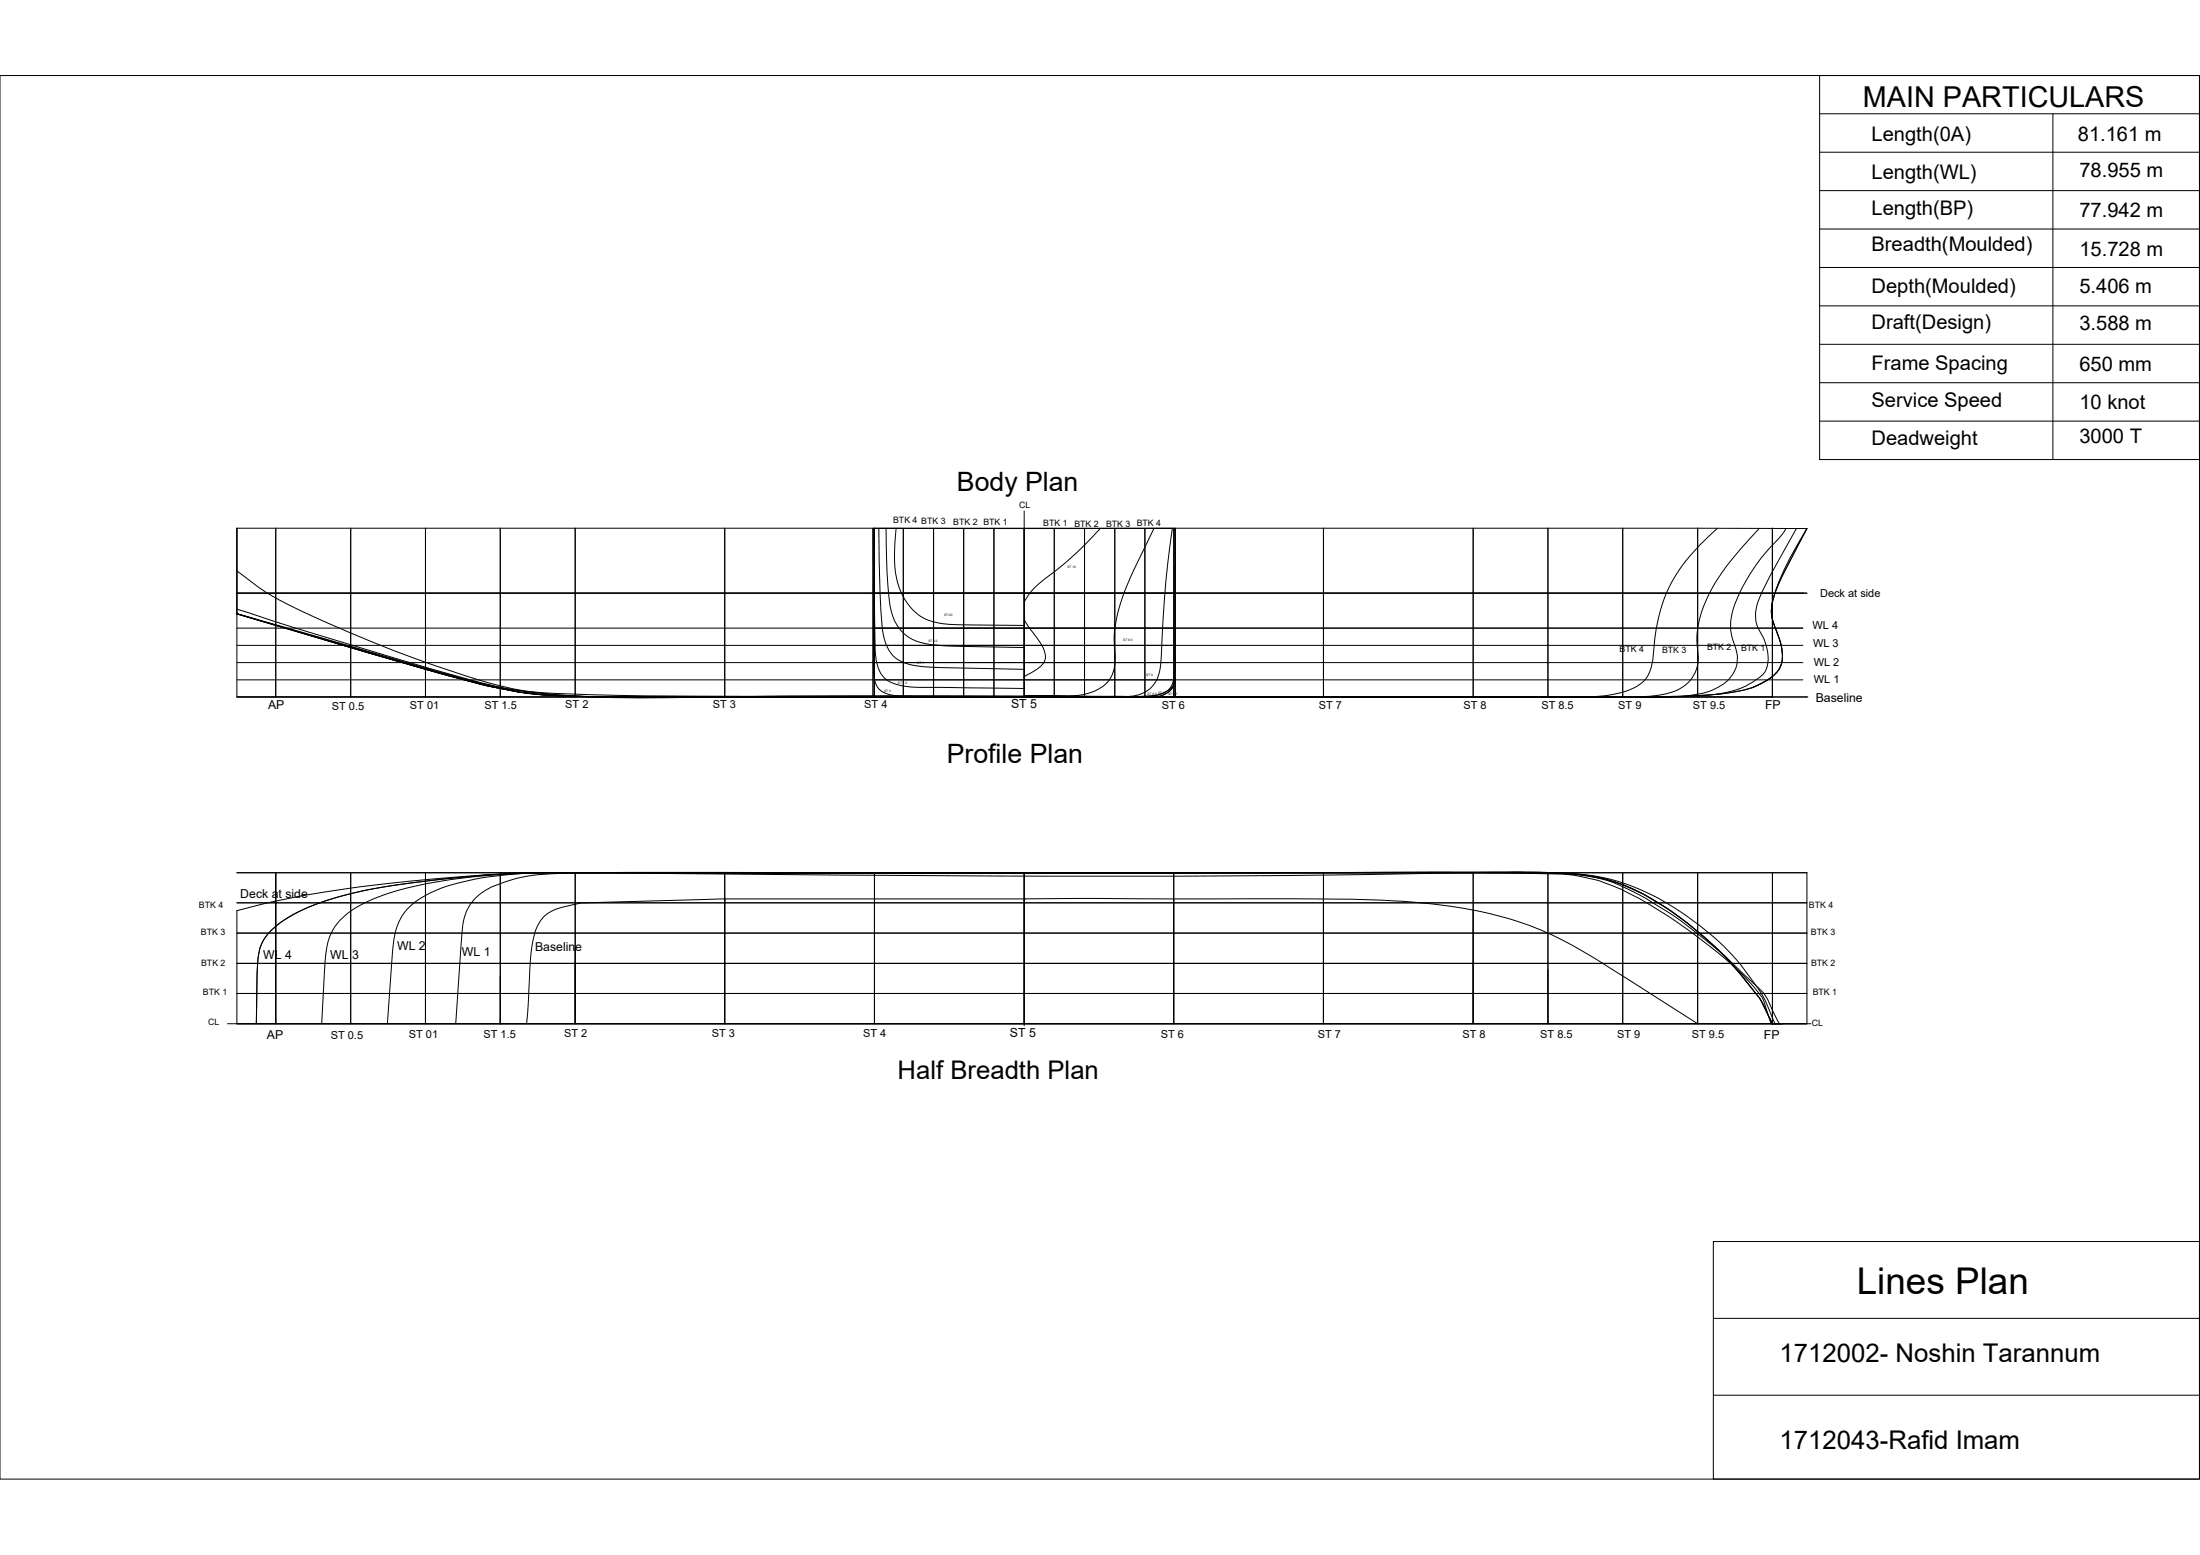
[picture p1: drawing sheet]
<svg xmlns="http://www.w3.org/2000/svg" width="297mm" height="210mm" viewBox="0 0 297 210" stroke-linecap="round" stroke-linejoin="round" font-family="sans-serif">
<!-- layer: 0 -->
<g fill="none" stroke="#000" stroke-width=".14">
<path d="M0 10.2h297v189.5h-297zM245.7 10.2h51.3v51.8h-51.3zM245.7 15.4h51.3v46.6M277.2 15.4v46.6M245.7 36.1h51.3M245.7 30.9h51.3M245.7 25.7h51.3M245.7 20.5h51.3M245.7 51.7h51.3M245.7 46.5h51.3M245.7 41.3h51.3M245.7 56.8h51.3"/>
<path d="M32 71.3v11.6M32 71.3v22.8h212M32 71.3h197.2M37.2 71.3v22.8M47.3 71.3v22.8M57.4 71.3v22.8M67.5 71.3v22.8M77.7 71.3v22.8M97.9 71.3v22.8M117.9 71.3v22.8M117.9 71.3v16.9a9.9 9.9 0 0 0 .4 4.2v.1a2.6 2.6 0 0 0 2.3 1.4l2.8 .1h25.3a52.2 52.2 0 0 0 7.6-.2 2.51 2.51 0 0 0 2.2-2.4l.1-1.3 .1-18.8M118 71.3l.1 14.8a11.3 11.3 0 0 0 .5 4.1 3.6 3.6 0 0 0 3 2.3l2.5 .3 14.2 .1"/>
<path d="M118.1 71.3v22.8M118.7 71.3l.1 8.9 .2 3.3a8.5 8.5 0 0 0 1.1 4.3 4.8 4.8 0 0 0 3.7 2.1l3.4 .2 11.1 .3M119.6 71.3a72.3 72.3 0 0 0 .6 10.8 5.7 5.7 0 0 0 5.4 4.9l2.9 .2 9.8 .2M121 71.3a21.3 21.3 0 0 0 0 6.4 7.8 7.8 0 0 0 4.3 6 12.7 12.7 0 0 0 4.6 .6l8.4 .1M121.7 71.3h-3.8h40.8h-3.8M122 71.3v22.8M126 71.3v22.8M130.1 71.3v22.8M134.2 71.3v22.8M138.3 69v25.1M142.3 71.3v22.8M146.4 71.3v22.8"/>
<path d="M148.6 71.3a52.8 52.8 0 0 1-8.4 7.5l-.9 1-1 1.5M150.5 71.3v22.8M154.6 71.3v22.8M155.8 71.3l-.9 1.9a46.8 46.8 0 0 0-3.9 9.2 14.5 14.5 0 0 0-.4 6.3 4.4 4.4 0 0 1-2.1 4.2 8.6 8.6 0 0 1-5 1h-5.2l15.6 .2a5.5 5.5 0 0 0 4.4-1.4 3.7 3.7 0 0 0 .4-2.2v-19.2M158.3 71.3a171.9 171.9 0 0 0-1.6 18.4 4.2 4.2 0 0 1-2.8 4l-.9 .3-1.2 .1h-13.5M158.5 71.3v22.8M158.7 71.3l-.1 19.9a2.78 2.78 0 0 1-3.3 2.9h-17M158.7 71.3v22.8M178.7 71.3v22.8M198.9 71.3v22.8M209 71.3v22.8M219.1 71.3v22.8"/>
<path d="M229.2 71.3v22.8M229.2 71.3h14.8M231.9 71.3a27.1 27.1 0 0 0-6.5 7.9 25.9 25.9 0 0 0-2.2 9.9 4.4 4.4 0 0 1-3.3 4.1 17.1 17.1 0 0 1-6.3 .9h-117.2a198.5 198.5 0 0 1-20.4-.3 48.4 48.4 0 0 1-13.3-2.6 177.3 177.3 0 0 1-25.1-10.3l-2.2-1.3-3.4-2.5M237.5 71.3a40.1 40.1 0 0 0-6.4 8.2 13 13 0 0 0-1.8 9.1 4.9 4.9 0 0 1-4.3 5.1 37.3 37.3 0 0 1-8 .4h-76a1756.6 1756.6 0 0 0-48.4 0 164.1 164.1 0 0 1-20.7-.6l-3.4-.5a181 181 0 0 1-16.7-4.6l-13.2-4-6.6-2.2M239.3 71.3v22.8M241.1 71.3l-.4 .8a32.2 32.2 0 0 0-4.5 5.5 14.5 14.5 0 0 0-2.5 6.6v.9l.3 1.3a5.2 5.2 0 0 1 .5 3.4 5 5 0 0 1-3.3 3.3 21.8 21.8 0 0 1-7.8 1.1l-8.9-.2-42.5 .1-49.5-.2-21.3 .1a416.7 416.7 0 0 1-30-.7 44.8 44.8 0 0 1-8.6-1.7l-30.6-8.8M242.5 71.3a85 85 0 0 0-5 9.5 4.9 4.9 0 0 0 .5 5.2 5.4 5.4 0 0 1 .3 4.7 10.3 10.3 0 0 1-6.8 3l-3.6 .3-7.2 .1h-118.4a626.4 626.4 0 0 1-25.1-.1 48.7 48.7 0 0 1-11.6-1.5l-9.5-2.6-24.1-7M244 71.3l-3 5.7a13.2 13.2 0 0 0-1.8 5.5 13.7 13.7 0 0 0 1 3.7l.3 1.2a3.7 3.7 0 0 1-2 4.5l-1.4 .7a9.6 9.6 0 0 1-3.2 .8 95.2 95.2 0 0 1-14.9 .7h-130.5a244.6 244.6 0 0 1-15.1-.3l-3.3-.4-4.3-.8-6.3-1.7-27.5-8M244 71.3a34.9 34.9 0 0 0-4.6 9.8 5 5 0 0 0 .2 3.5 8.7 8.7 0 0 1 1 4.6 3.6 3.6 0 0 1-2 2.6 12.8 12.8 0 0 1-6 1.8l-5.4 .4-5.4 .1h-133.5l-10.9-.1a52.8 52.8 0 0 1-14.2-2.1l-7-1.9-24.2-7.1M32 82.9h.1M32 82.9l17.8 5.3 9.7 2.7 6.3 1.7a58 58 0 0 0 14.1 1.4l91.2 .1M32 80.1h212"/>
<path d="M32 84.8h211.4M32 89.4h211.4M32 87.1h211.4M32 91.8h211.4M43.9 86.4l15.6 4.5 6.3 1.7a58 58 0 0 0 14.1 1.4l133.5 .1M138.3 83.6l1 1.5a7.3 7.3 0 0 1 1.9 3.5 1.88 1.88 0 0 1-1.1 1.6l-1.8 1.1M158.7 91.5a2.57 2.57 0 0 1-2.5 2.6h-13.8M244 94.1h.1M32 117.8h212v20.4h-212v-15.3a136.5 136.5 0 0 1 23.3-4 178.9 178.9 0 0 1 23.6-1.1l60.9 .1 60.9-.1a160.7 160.7 0 0 1 12.7 .2 29.5 29.5 0 0 1 14.7 5.9 33 33 0 0 1 10.2 11.2l1.3 3.1M37.2 117.8v20.4M47.3 117.8v20.4M57.4 117.8v20.4"/>
<path d="M67.5 117.8v20.4M77.7 117.8v20.4M97.9 117.8v20.4M118.1 117.8v20.4M138.3 117.8v20.7M158.5 117.8v20.4M178.7 117.8v20.4M198.9 117.8v20.4M209 117.8v20.4M219.1 117.8v20.4M229.2 117.8v20.4l-8.9-5.7a93.8 93.8 0 0 0-10.9-6.4 52.5 52.5 0 0 0-17.4-4.2 141.4 141.4 0 0 0-14.8-.6h-79.7l-18.6 .6a13 13 0 0 0-3.5 .7 4.8 4.8 0 0 0-3.4 4.3l-.4 2.7-.5 8.6M239.3 117.8v20.4"/>
<path d="M30.7 138.2h213.8M32 134.1h212M32 130h212M32 126h212M32 121.9h212M36.7 125.5a6.1 6.1 0 0 0-1.9 4.8l-.2 7.9 .2-7.5a6.5 6.5 0 0 1 2.5-5.7 24.3 24.3 0 0 1 9.8-4.3 129.9 129.9 0 0 1 23-2.8l139.9-.1a25 25 0 0 1 14.9 4.7 45.1 45.1 0 0 1 10.7 9.8l2 2.5 1.7 3.4-1.5-3.2-2.2-2.7a43.9 43.9 0 0 0-15.7-12.5 27.1 27.1 0 0 0-9.4-2l-2.7-.1a209.6 209.6 0 0 0-13.2 .2 2858.5 2858.5 0 0 1-88 .2l-28.1-.3a143.4 143.4 0 0 0-30.6 2.7 28.1 28.1 0 0 0-10.2 4.1zM43.4 138.2l.5-8.5a7.8 7.8 0 0 1 2.3-5.8 14.1 14.1 0 0 1 5.6-3.1 59.9 59.9 0 0 1 15.9-2.8l6.8-.2h10.2l68.1 .1 47.6-.2 10.3 .2a23 23 0 0 1 12.8 3.8 53.3 53.3 0 0 1 10.6 8.5l3.1 2.9a7.4 7.4 0 0 1 2.3 3.6l.7 1.5M52.3 138.2l.5-6.6a36.3 36.3 0 0 1 .5-5.6 7.3 7.3 0 0 1 4-5 26.2 26.2 0 0 1 10.2-2.8l3.2-.3 6.6-.1h130.8a25.6 25.6 0 0 1 10.4 1.6 54.8 54.8 0 0 1 13 8.5 42.4 42.4 0 0 1 5.9 6.7l.7 1 1.2 2.6M61.5 138.2l.9-12.5a6.6 6.6 0 0 1 5-6.4 21.9 21.9 0 0 1 8.5-1.4l7.8-.1 122.5 .1a33.9 33.9 0 0 1 7.1 .4 28.3 28.3 0 0 1 10.7 4.6 62.2 62.2 0 0 1 12.3 9.8l1.6 2 1.2 3.5M67.5 138.2h.1M97.9 121.3h.1M138.3 121.3h.1"/>
<path d="M231.3 167.6h65.7v32.1h-65.7zM231.3 178h65.7M231.3 188.3h65.7"/>
</g>
<text font-size="5" x="250.7" y="174.6">Lines Plan</text>
<text font-size="3.9" x="251.5" y="14.4">MAIN PARTICULARS</text>
<g font-size="3.6">
<text x="129.2" y="66.3">Body Plan</text>
<text x="127.8" y="103">Profile Plan</text>
</g>
<g font-size="3.5">
<text x="121.2" y="145.6">Half Breadth Plan</text>
<text x="240.3" y="183.8">1712002- Noshin Tarannum</text>
<text x="240.3" y="195.5">1712043-Rafid Imam</text>
</g>
<g font-size="2.7">
<text x="252.7" y="19">Length(0A)</text>
<text x="280.5" y="19">81.161 m</text>
<text x="280.8" y="23.9">78.955 m</text>
<text x="252.7" y="24.1">Length(WL)</text>
<text x="252.7" y="29.1">Length(BP)</text>
<text x="280.8" y="29.4">77.942 m</text>
<text x="252.7" y="33.9">Breadth(Moulded)</text>
<text x="280.8" y="34.6">15.728 m</text>
<text x="252.7" y="39.5">Depth(Moulded)</text>
<text x="280.8" y="39.5">5.406 m</text>
<text x="252.7" y="44.4">Draft(Design)</text>
<text x="280.8" y="44.5">3.588 m</text>
<text x="252.7" y="50">Frame Spacing</text>
<text x="280.8" y="50.1">650 mm</text>
<text x="252.7" y="54.9">Service Speed</text>
<text x="280.8" y="55.2">10 knot</text>
<text x="280.8" y="59.9">3000 T</text>
<text x="252.7" y="60">Deadweight</text>
</g>
<g font-size="1.7">
<text x="36.2" y="95.8">AP</text>
<text x="136.5" y="95.6">ST 5</text>
<text x="238.3" y="95.8">FP</text>
<text x="245.2" y="94.8">Baseline</text>
<text x="32.4" y="121.2">Deck at side</text>
<text x="35.5" y="129.4">WL 4</text>
<text x="44.6" y="129.4">WL 3</text>
<text x="53.6" y="128.2">WL 2</text>
<text x="62.4" y="129">WL 1</text>
<text x="72.2" y="128.3">Baseline</text>
<text x="36" y="140.2">AP</text>
<text x="136.4" y="140">ST 5</text>
<text x="238.2" y="140.2">FP</text>
</g>
<g font-size="1.5">
<text x="245.7" y="80.6">Deck at side</text>
<text x="244.7" y="84.9">WL 4</text>
<text x="244.8" y="87.3">WL 3</text>
<text x="244.9" y="89.8">WL 2</text>
<text x="44.8" y="95.8">ST 0.5</text>
<text x="55.4" y="95.7">ST 01</text>
<text x="65.4" y="95.7">ST 1.5</text>
<text x="76.3" y="95.5">ST 2</text>
<text x="96.2" y="95.5">ST 3</text>
<text x="116.7" y="95.5">ST 4</text>
<text x="156.9" y="95.7">ST 6</text>
<text x="178.1" y="95.7">ST 7</text>
<text x="197.6" y="95.7">ST 8</text>
<text x="208.1" y="95.7">ST 8.5</text>
<text x="218.5" y="95.7">ST 9</text>
<text x="228.6" y="95.7">ST 9.5</text>
<text x="244.9" y="92.1">WL 1</text>
<text x="44.7" y="140.2">ST 0.5</text>
<text x="55.2" y="140.2">ST 01</text>
<text x="65.3" y="140.2">ST 1.5</text>
<text x="76.2" y="140">ST 2</text>
<text x="96.1" y="140">ST 3</text>
<text x="116.5" y="140">ST 4</text>
<text x="156.7" y="140.2">ST 6</text>
<text x="177.9" y="140.2">ST 7</text>
<text x="197.4" y="140.2">ST 8</text>
<text x="208" y="140.2">ST 8.5</text>
<text x="218.4" y="140.2">ST 9</text>
<text x="228.4" y="140.2">ST 9.5</text>
</g>
<g font-size="1.2">
<text x="120.6" y="70.5">BTK 4 BTK 3</text>
<text x="128.7" y="70.8">BTK 2 BTK 1</text>
<text x="137.6" y="68.6">CL</text>
<text x="140.8" y="71">BTK 1</text>
<text x="145.1" y="71.1">BTK 2</text>
<text x="149.3" y="71.1">BTK 3</text>
<text x="153.5" y="71">BTK 4</text>
<text x="218.7" y="88">BTK 4</text>
<text x="224.4" y="88.1">BTK 3</text>
<text x="230.5" y="87.8">BTK 2</text>
<text x="235.1" y="87.9">BTK 1</text>
<text x="26.9" y="122.5">BTK 4</text>
<text x="244.2" y="122.5">BTK 4</text>
<text x="27.1" y="126.1">BTK 3</text>
<text x="27.2" y="130.4">BTK 2</text>
<text x="244.5" y="126.1">BTK 3</text>
<text x="244.5" y="130.4">BTK 2</text>
<text x="27.4" y="134.3">BTK 1</text>
<text x="244.8" y="134.3">BTK 1</text>
<text x="28.1" y="138.4">CL</text>
<text x="244.6" y="138.5">CL</text>
</g>
<g font-size=".4">
<text x="144.1" y="76.6">ST 10</text>
<text x="127.5" y="83.2">ST 00</text>
<text x="123.8" y="89.7">ST 1</text>
<text x="125.3" y="86.7">ST 0.5</text>
<text x="151.7" y="86.5">ST 9.5</text>
<text x="119.4" y="93.4">ST 2</text>
<text x="121.2" y="92.4">ST 1.5</text>
<text x="154.8" y="91.3">ST 9</text>
<text x="154.9" y="93.8">ST 8.5</text>
<text x="156.4" y="93.7">ST 8</text>
<text x="157.7" y="93.8">ST 3-7</text>
</g>
</svg>
